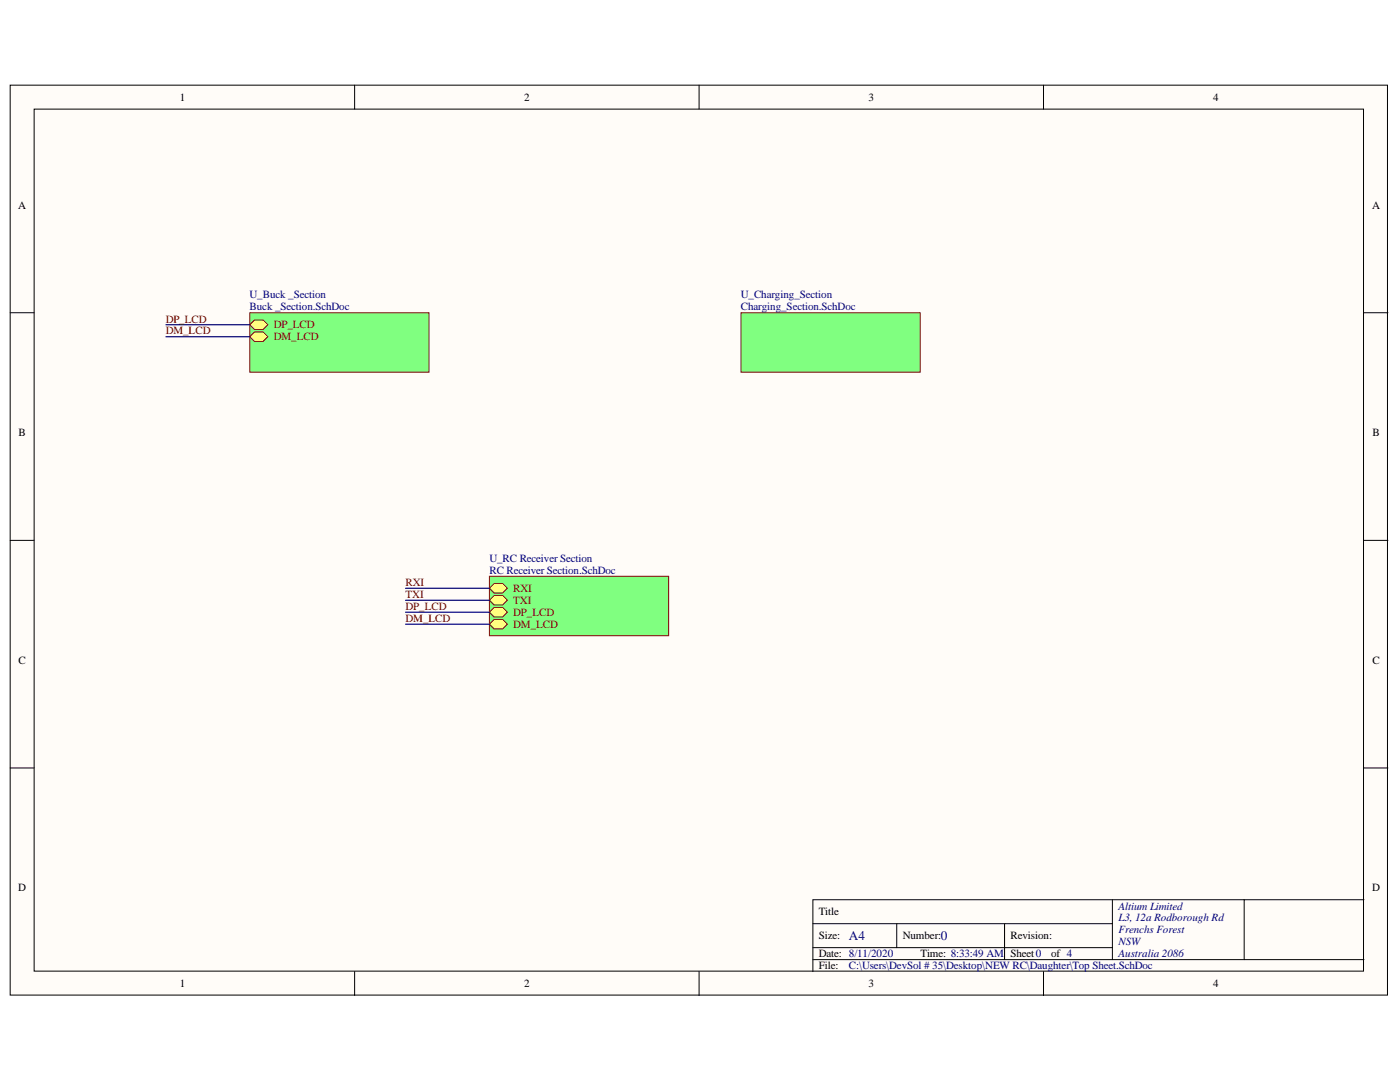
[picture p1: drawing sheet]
<svg xmlns="http://www.w3.org/2000/svg" width="279mm" height="216mm" viewBox="0 0 279 216" stroke-linecap="round" stroke-linejoin="round" font-family="sans-serif">
<g fill="#fffcf8" stroke="#000" stroke-width=".2">
<path d="M2 17h274.9v181.6h-274.9z"/>
<path d="M6.8 21.8h265.3v172h-265.3z"/>
</g>
<g fill="none" stroke="#000" stroke-width=".2">
<path d="M70.8 17v4.8M139.5 17v4.8M208.3 17v4.8M2 62.4h4.8M272.2 62.4h4.8M2 107.8h4.8M272.2 107.8h4.8M2 153.2h4.8M272.2 153.2h4.8M222 179.5v12M248.3 179.5h-86.1v14.4M272.2 179.5h-23.9v12"/>
<path d="M70.8 193.9v4.8M139.5 193.9v4.8M162.2 184.3h59.8M162.2 191.5h110M162.2 189.1h59.8M179 184.3v4.8M200.5 184.3v7.2M208.3 193.9v4.8"/>
</g>
<path d="M49.9 62.4h35.7v11.9h-35.7z" fill="#80ff80" stroke="#800000" stroke-width=".2"/>
<path d="M49.9 64.8l.9-1h1.7l.9 1-.9 1h-1.7z" fill-rule="evenodd" fill="#ffff80"/>
<path d="M49.9 64.8l.9-1h1.7l.9 1-.9 1h-1.7z" fill="none" stroke="#800000" stroke-width=".2"/>
<path d="M49.9 67.2l.9-1h1.7l.9 1-.9 .9h-1.7z" fill-rule="evenodd" fill="#ffff80"/>
<path d="M49.9 67.2l.9-1h1.7l.9 1-.9 .9h-1.7z" fill="none" stroke="#800000" stroke-width=".2"/>
<g fill="#80ff80" stroke="#800000" stroke-width=".2">
<path d="M147.9 62.4h35.8v11.9h-35.8z"/>
<path d="M97.7 115h35.7v11.8h-35.7z"/>
</g>
<path d="M97.7 117.4l.9-1h1.7l1 1-1 .9h-1.7z" fill-rule="evenodd" fill="#ffff80"/>
<path d="M97.7 117.4l.9-1h1.7l1 1-1 .9h-1.7z" fill="none" stroke="#800000" stroke-width=".2"/>
<path d="M97.7 119.8l.9-1h1.7l1 1-1 .9h-1.7z" fill-rule="evenodd" fill="#ffff80"/>
<path d="M97.7 119.8l.9-1h1.7l1 1-1 .9h-1.7z" fill="none" stroke="#800000" stroke-width=".2"/>
<path d="M97.7 122.2l.9-1h1.7l1 1-1 .9h-1.7z" fill-rule="evenodd" fill="#ffff80"/>
<path d="M97.7 122.2l.9-1h1.7l1 1-1 .9h-1.7z" fill="none" stroke="#800000" stroke-width=".2"/>
<path d="M97.7 124.6l.9-1h1.7l1 1-1 .9h-1.7z" fill-rule="evenodd" fill="#ffff80"/>
<path d="M97.7 124.6l.9-1h1.7l1 1-1 .9h-1.7z" fill="none" stroke="#800000" stroke-width=".2"/>
<path d="M33.1 67.2h16.8M33.1 64.8h16.8M80.9 117.4h16.8M80.9 119.8h16.8M80.9 122.2h16.8M80.9 124.6h16.8" fill="none" stroke="#000080" stroke-width=".24"/>
<g font-size="2.6" fill="#000080">
<text x="169.4" y="187.6">A4</text>
<text x="187.8" y="187.6">0</text>
</g>
<g font-size="2.2">
<text x="35.9" y="20.1">1</text>
<text x="104.6" y="20.1">2</text>
<text x="173.3" y="20.1">3</text>
<text x="242.1" y="20.1">4</text>
<text x="3.6" y="41.6">A</text>
<text x="273.8" y="41.6">A</text>
<text x="3.7" y="87">B</text>
<text x="273.9" y="87">B</text>
<text x="3.7" y="132.4">C</text>
<text x="273.9" y="132.4">C</text>
<text x="3.6" y="177.8">D</text>
<text x="273.8" y="177.8">D</text>
<text x="163.4" y="182.7">Title</text>
<text x="163.4" y="187.4">Size:</text>
<text x="163.4" y="191">Date: 8/11/2020</text>
<text x="180.2" y="187.4">Number:</text>
<text x="183.7" y="191">Time: 8:33:49 AM</text>
<text x="201.7" y="187.4">Revision:</text>
<text x="201.7" y="191">Sheet0</text>
<text x="209.8" y="191">of 4</text>
<text x="35.9" y="197">1</text>
<text x="104.6" y="197">2</text>
<text x="163.4" y="193.4">File:</text>
<text x="173.3" y="197">3</text>
<text x="242.1" y="197">4</text>
</g>
<g font-size="2.2" fill="#000080">
<text x="49.8" y="59.5">U_Buck _Section</text>
<text x="147.9" y="59.5">U_Charging_Section</text>
<text x="49.8" y="61.9">Buck _Section.SchDoc</text>
<text x="147.9" y="61.9">Charging_Section.SchDoc</text>
<text x="97.7" y="112.1">U_RC Receiver Section</text>
<text x="97.7" y="114.5">RC Receiver Section.SchDoc</text>
<text x="223.2" y="181.5">Altium Limited</text>
<text x="223.2" y="183.9">L3, 12a Rodborough Rd</text>
<text x="223.2" y="186.2">Frenchs Forest</text>
<text x="223.2" y="188.6">NSW</text>
<text x="223.2" y="191">Australia 2086</text>
<text x="169.4" y="193.4">C:\Users\DevSol # 35\Desktop\NEW RC\Daughter\Top Sheet.SchDoc</text>
</g>
<g font-size="2.2" fill="#800000">
<text x="33.1" y="64.4">DP_LCD</text>
<text x="54.6" y="65.5">DP_LCD</text>
<text x="33.1" y="66.7">DM_LCD</text>
<text x="54.6" y="67.9">DM_LCD</text>
<text x="81" y="116.9">RXI</text>
<text x="81" y="119.3">TXI</text>
<text x="102.4" y="118.1">RXI</text>
<text x="81" y="121.7">DP_LCD</text>
<text x="81" y="124.1">DM_LCD</text>
<text x="102.4" y="120.5">TXI</text>
<text x="102.4" y="122.9">DP_LCD</text>
<text x="102.4" y="125.2">DM_LCD</text>
</g>
</svg>
